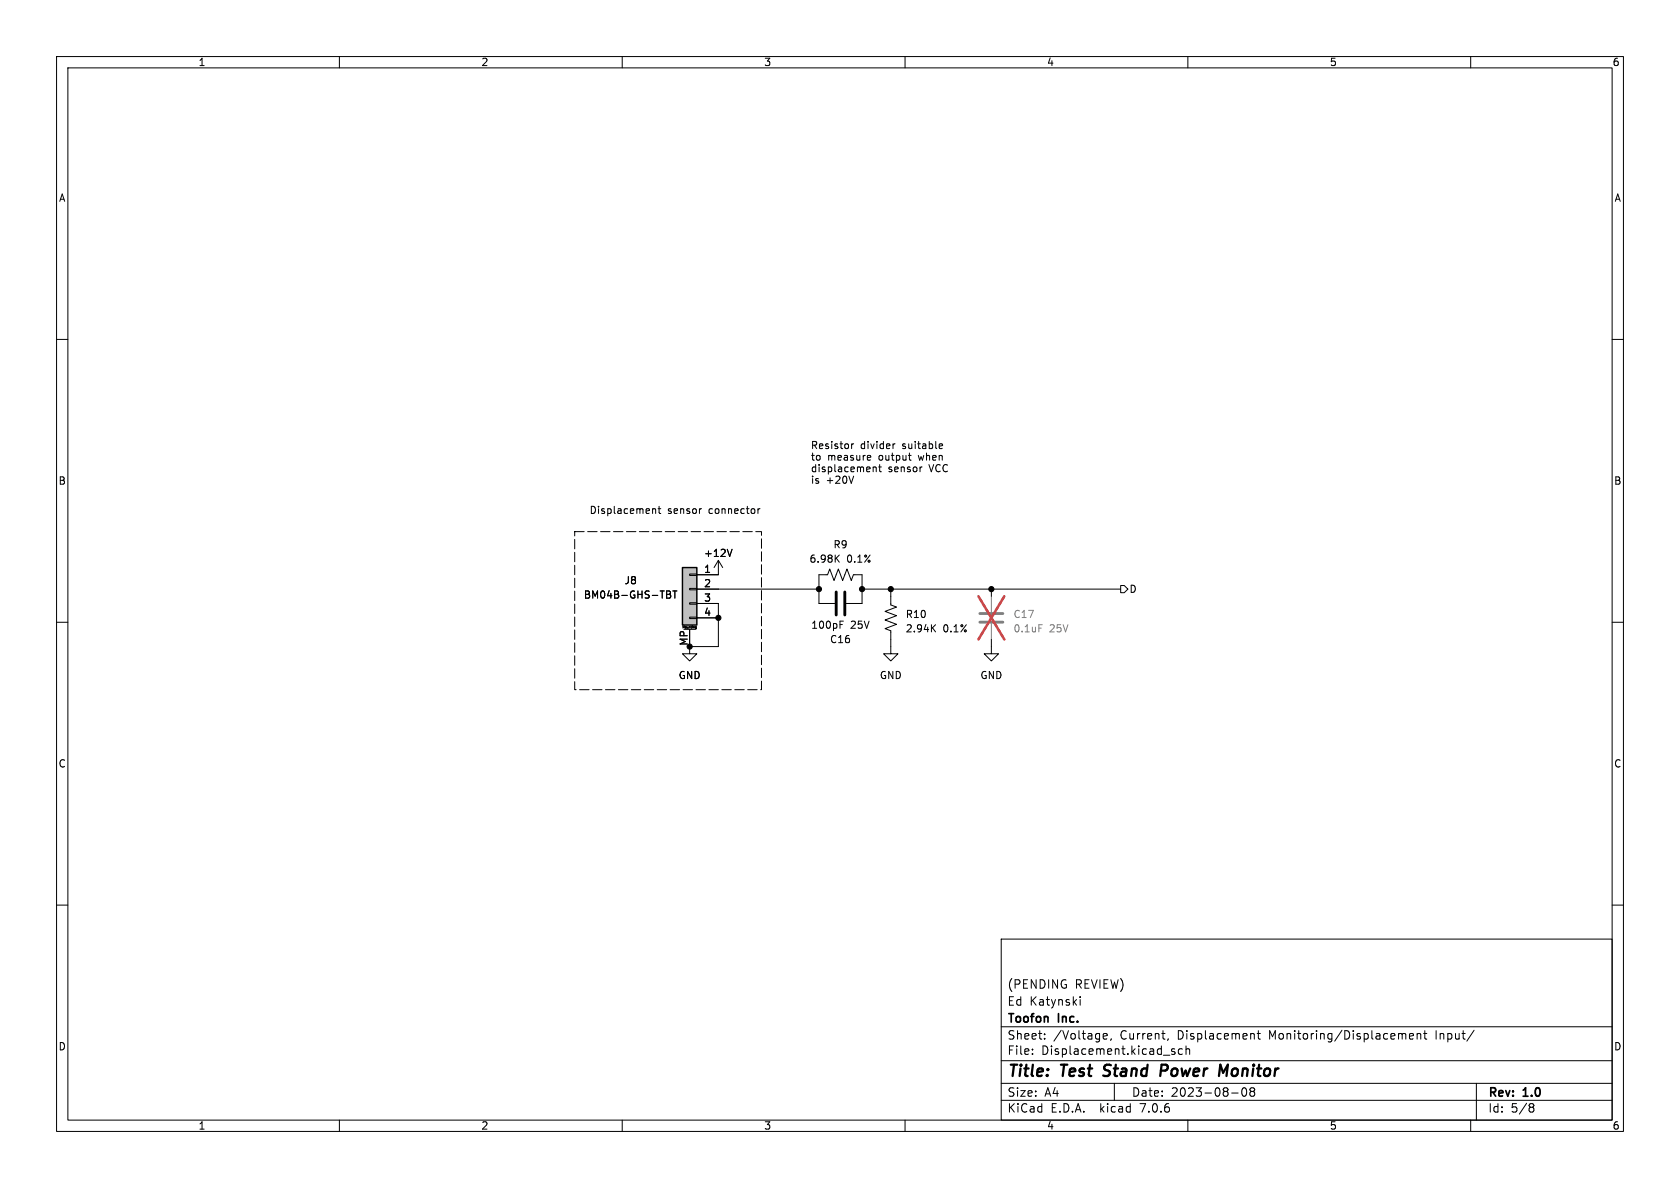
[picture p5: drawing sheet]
<svg xmlns="http://www.w3.org/2000/svg" width="297mm" height="210mm" viewBox="0 0 297 210" stroke-linecap="round" stroke-linejoin="round" font-family="sans-serif">
<g fill="none" stroke="#000" stroke-width=".18">
<path d="M10 10h277v190h-277zM12 12h273v186h-273zM60 10v2M110 10v2M160 10v2M210 10v2M260 10v2M10 60h2M285 60h2M150.6 78.5v.8M150.9 78.5l-.3 .2M158.2 78.5l-.3 .1"/>
<path d="M166.2 78.5h.4v.3l-.6 .1M166.6 79.2l-.4 .1M115.4 90h.5v.8M116.3 89.9h.5M116.5 89.5v1.1l.3 .2M123.9 89.9h.1M127 99.1v2.5h-3.8M127 99.1l-.8 1.2M127 99.1l.8 1.2M129.4 97.1l-.4 1.3M134 89.9v.9M134.4 89.9l-.4 .3"/>
<path d="M147.8 98.7l.6 .7M148.4 98.1l-.7 .7M150.9 84.2l-.4 1.2M153.5 80.5l.4 .1v.2l-.6 .1M153.9 81.3h-.4M154.4 82.5v.9M154.4 82.7l.1-.2 .3 .1 .1 .8M155.3 82.5h.5M155.5 82.1v1.1l.3 .2M160.6 80.5h.5M160.8 81.3h.3M162.9 82.5h.1"/>
<path d="M10 110h2M117.9 104.5l.6 .1v.2l-.2 .3M117.9 105.1h.4M118.3 105.1l.3 .2-.1 .3-.6 .1M118.9 104.5h.8M119.3 104.5v1.2M120.7 111v-.3l.2 .2 .1-.2v.3M120.9 111.3h2M121.9 109.1h1.3v.2h-1.3zM121.9 106.6h1.3v.2h-1.3zM121.9 104h1.3v.3h-1.3zM121.9 101.5h1.3v.2h-1.3z"/>
<path d="M121.9 114.3v1.3h1.3l-1.3 1.2-1.3-1.2h1.3M121.9 111.3v3M122.2 110.7v.3M122.4 110.7h.1M122.9 111h.1M122.9 110.8v.2M123 111h.1M123 110.8h-.1M123.1 110.8h-.1M123.1 110.8h.1M123.1 111.1h-.2M123.1 110.8v.3"/>
<path d="M123.1 111.1h.1M123.1 111h.1M123.2 104.1h21.6M123.2 106.7h3.8v7.6h-5.1M123.2 109.2h3.8M147.6 106.7h-2.8v-5.1h1.5l.4-1 .7 2 .8-2 .8 2 .7-2 .8 2 .4-1h1.5v5.1h-2.8M148.5 110.4h.4M148.5 109.8h.6M152.4 104.1h45.7M157.5 104.1v2.8l1 .4-2 .8 2 .7-2 .8 2 .8-2 .7 1 .4v4.1h-1.3l1.3 1.2 1.2-1.2h-1.2M164.8 111l.6 .7M165.4 110.4l-.7 .8"/>
<path d="M175.3 113v2.6h1.2l-1.2 1.2-1.3-1.2h1.3M175.3 104.1v1.3M198.1 103.5h.7l.6 .6-.6 .7h-.7zM285 110h2M10 160h2M285 160h2M177 166h108v32h-108zM191 176.2v.1M191 176.7v1M60 198v2M110 198v2M160 198v2"/>
<path d="M177 194.5h108M177 191.5h108M177 187.5h108M177 181.5h108M182.5 186.3v.1M182.5 185.5v.1M184.7 183.6v.1M184.7 182.8v.1M195 183.2l.7-.1v-.3l-.5-.1-.2 .2 .1 .7h.6M196.5 183.6l-.2 .3M197 191.5v3M206.5 183.6l-.1 .3"/>
<path d="M207.2 185.8l.5 .2v.2l-.2 .2-.4-.1M207.2 185.5h.5M209 185.5l-.4-.1-.3 .3v.4l.2 .2h.5M209.7 185.5l.2-.1 .3 .1 .1 .9M209.7 184.9v1.5M210 198v2M217.7 193.2h1.2M219.7 192.4l.2-.1a.81 .81 0 0 1 .6 .6 .81 .81 0 0 1-.3 .8l-.2 .1a.81 .81 0 0 1-.3-1.4zM221.2 192.9l-.2-.2 .2-.4 .5 .1 .1 .2-.3 .3M221.2 192.9l-.2 .3v.3l.2 .3 .5-.1 .1-.2-.1-.4-.2-.2M221.2 192.9h.3M221.5 182.7l.2 .2v.8"/>
<path d="M222.2 182.7h.6M222.5 182.2v1.3l.3 .2M248.1 182.7l.4 .1v.1v.8M249.2 183.2l.7-.1-.1-.3-.4-.1-.2 .2v.7h.6M250.5 182.8l.2-.1 .4 .1 .1 .9M250.5 182.7v1M251.7 182.7h.5M251.9 182.2v1.3l.3 .2M260 198v2M260.6 182.1l-1.3 2M261 191.5v6.5M270.6 195.1h.3l.3 .3-.3 .3"/>
<path d="M270.6 195.7h.3M270.9 195.7l.2 .2 .1 .4-.3 .3h-.3"/>
</g>
<path d="M195 190.1l.3 .1M195.3 188.4l-.1 .4 .1 .2M206.1 188.2h-.7l-.3 2M206.2 189.2l-1 .1M216.2 189.6l.9-1.4-.3 2" fill="none" stroke="#000" stroke-width=".4"/>
<path d="M173.2 110h4.1M173.2 108.5h4.1" fill="none" stroke="#808080" stroke-width=".51"/>
<path d="M175.3 105.4v2.8M175.3 110.2v2.8M183.7 110.4h.6" fill="none" stroke="#808080" stroke-width=".18"/>
<path d="M173 105.4l4.5 7.6M177.5 105.4l-4.5 7.6" fill="none" stroke="#eb3a3d" stroke-width=".46"/>
<path d="M120.6 100.3h2.6v10.2h-2.6z" fill="#c0c0c0" stroke="#c0c0c0" stroke-width=".18"/>
<path d="M120.6 100.3h2.6v10.2h-2.6z" fill="none" stroke="#000" stroke-width=".25"/>
<path d="M147.8 104.6v4.1M149.4 104.6v4.1" fill="none" stroke="#000" stroke-width=".51"/>
<path d="M101.6 94h33v27.9h-33v-27.9" fill="none" stroke="#000" stroke-width=".18" stroke-dasharray="1.7 .6"/>
<g fill="#000" stroke="#000" stroke-width=".18">
<circle cx="121.9" cy="114.3" r=".46"/>
<circle cx="127" cy="109.2" r=".46"/>
<circle cx="144.8" cy="104.1" r=".46"/>
<circle cx="152.4" cy="104.1" r=".46"/>
<circle cx="157.5" cy="104.1" r=".46"/>
<circle cx="175.3" cy="104.1" r=".46"/>
</g>
<g font-size="2.8">
<text x="178" y="190.9">Title:</text>
<text x="187.7" y="190.9">Test</text>
<text x="196" y="190.9">Stand</text>
<text x="206.8" y="190.9">Power</text>
<text x="218" y="190.9">Monitor</text>
</g>
<g font-size="2.1">
<text x="178" y="178">Ed Katynski</text>
<text x="178" y="175">(PENDING</text>
<text x="190" y="175">REVIEW)</text>
<text x="178" y="184">Sheet:</text>
<text x="178" y="181.2">Toofon</text>
<text x="186.2" y="184">/Voltage,</text>
<text x="187.2" y="181.2">Inc.</text>
<text x="198.1" y="184">Current,</text>
<text x="208.3" y="184">Displacement</text>
<text x="224.6" y="184">Monitoring/Displacement</text>
<text x="254.2" y="184">Input/</text>
<text x="178" y="186.7">File:</text>
<text x="184.1" y="186.7">Displacement.kicad_sch</text>
<text x="178" y="196.9">KiCad</text>
<text x="178" y="194.1">Size:</text>
<text x="184.7" y="194.1">A4</text>
<text x="185.7" y="196.9">E.D.A.</text>
<text x="194.6" y="196.9">kicad</text>
<text x="200" y="194.1">Date:</text>
<text x="201.8" y="196.9">7.0.6</text>
<text x="207" y="194.1">2023-08-08</text>
<text x="263" y="194.3">Rev:</text>
<text x="263" y="196.9">Id:</text>
<text x="267.1" y="196.9">5/8</text>
<text x="269.4" y="194.3">1.0</text>
</g>
<g font-size="1.8">
<text x="35" y="11.9">1</text>
<text x="85" y="11.9">2</text>
<text x="135" y="11.9">3</text>
<text x="185" y="11.9">4</text>
<text x="235" y="11.9">5</text>
<text x="285" y="11.9">6</text>
<text x="10.3" y="35.9">A</text>
<text x="285.3" y="35.9">A</text>
<text x="143.3" y="79.5">Resistor</text>
<text x="143.3" y="81.5">to</text>
<text x="143.3" y="83.6">displacement</text>
<text x="146.3" y="81.5">measure</text>
<text x="152.1" y="79.5">divider</text>
<text x="155.5" y="81.5">output</text>
<text x="157" y="83.6">sensor</text>
<text x="159.6" y="79.5">suitable</text>
<text x="162.7" y="81.5">when</text>
<text x="164.4" y="83.6">VCC</text>
<text x="10.3" y="85.9">B</text>
<text x="143.3" y="85.6">is</text>
<text x="146.1" y="85.6">+20V</text>
<text x="285.3" y="85.9">B</text>
<text x="104.1" y="90.9">Displacement</text>
<text x="118" y="90.9">sensor</text>
<text x="125.4" y="90.9">connector</text>
<text x="124.4" y="98.7">+12V</text>
<text x="124.4" y="101.3">1</text>
<text x="143" y="99.7">6.98K</text>
<text x="147.2" y="97.1">R9</text>
<text x="149.7" y="99.7">0.1%</text>
<text x="103.1" y="106">BM04B-GHS-TBT</text>
<text x="110.3" y="103.5">J8</text>
<text x="124.4" y="103.9">2</text>
<text x="124.4" y="106.4">3</text>
<text x="199.6" y="105">D</text>
<text x="124.4" y="109">4</text>
<text x="143.3" y="111.4">100pF</text>
<text x="146.6" y="113.9">C16</text>
<text x="150.4" y="111.4">25V</text>
<text x="160" y="112">2.94K</text>
<text x="160" y="109.4">R10</text>
<text x="166.7" y="112">0.1%</text>
<text x="121.7" y="114.2" transform="rotate(-90 121.7 114.2)">MP</text>
<text x="119.9" y="120.2">GND</text>
<text x="155.4" y="120.2">GND</text>
<text x="173.2" y="120.2">GND</text>
<text x="10.3" y="135.9">C</text>
<text x="285.3" y="135.9">C</text>
<text x="10.3" y="185.9">D</text>
<text x="285.3" y="185.9">D</text>
<text x="35" y="199.9">1</text>
<text x="85" y="199.9">2</text>
<text x="135" y="199.9">3</text>
<text x="185" y="199.9">4</text>
<text x="235" y="199.9">5</text>
<text x="285" y="199.9">6</text>
</g>
<g font-size="1.8" fill="#808080">
<text x="179.1" y="109.4">C17</text>
<text x="179.1" y="112">0.1uF</text>
<text x="185.5" y="112">25V</text>
</g>
<text font-size=".5" x="120.5" y="111.3">Mounting</text>
</svg>
